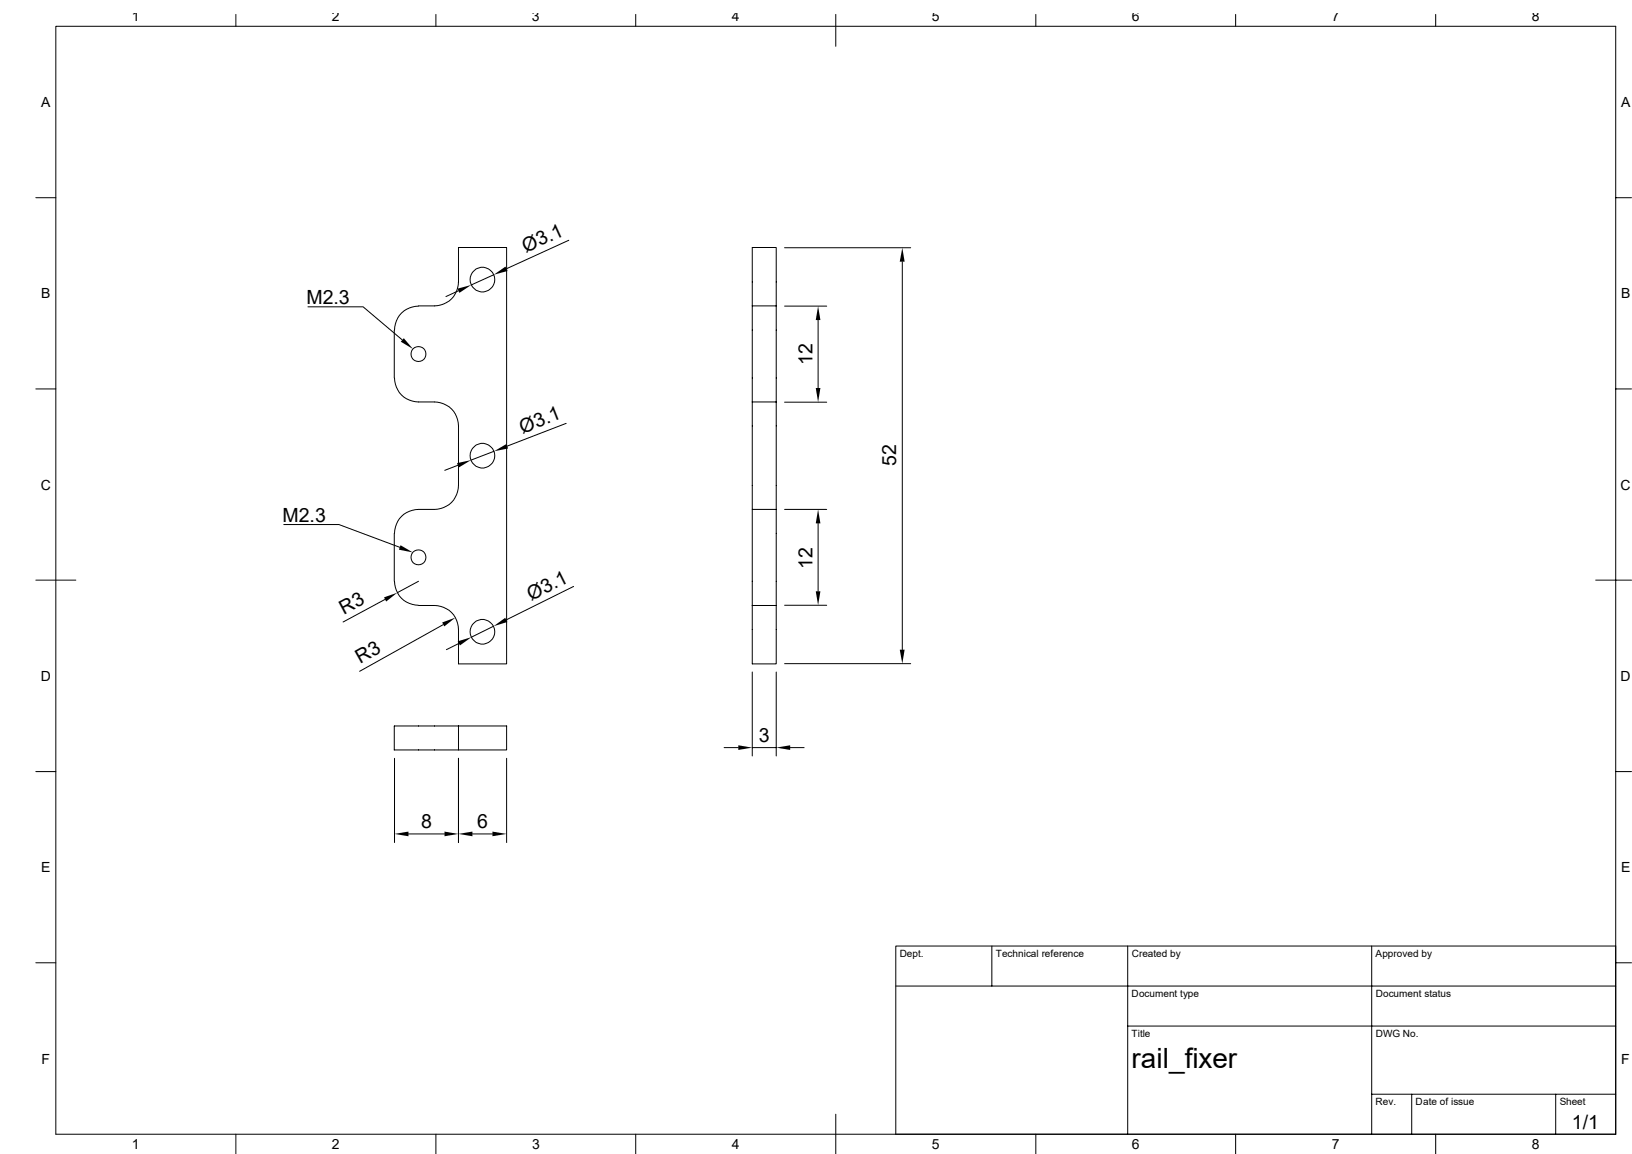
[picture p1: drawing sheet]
<svg xmlns="http://www.w3.org/2000/svg" width="297mm" height="210mm" viewBox="0 0 297 210" stroke-linecap="round" stroke-linejoin="round" font-family="sans-serif">
<g fill="none" stroke="#000" stroke-width=".18">
<path d="M10.2 4.8h283.8v201.6h-283.8zM42.9 2.6v2.2M79.3 2.6v2.2M115.7 2.6v2.2M152.1 2.6v5.8M188.5 2.6v2.2M224.9 2.6v2.2M261.3 2.6v2.2M6.5 36h3.7M294 36h2.9M56 55.8h10.1l7.1 6M83.4 52.9l-2.2 1.1"/>
<path d="M89.9 50l-4.1 1.9M103.5 43.7l-11.3 5.2M136.9 55.7v17.5M136.9 55.7v-10.7h4.4v10.7M136.9 55.7h4.4v17.5M142.8 55.7h7.7M142.8 45.1h22.9M148.9 58.3v12.3M164.2 47.6v70.6M6.5 70.8h3.7M71.8 60.1v8.7M71.8 60.1a4.3 4.3 0 0 1 4.4-4.4h2.9a4.3 4.3 0 0 0 4.3-4.4v-6.3h8.8v75.8h-8.8v-6.2a4.3 4.3 0 0 0-4.3-4.4h-2.9"/>
<path d="M71.8 68.8a4.3 4.3 0 0 0 4.4 4.4h2.9a4.3 4.3 0 0 1 4.3 4.3v10.8a4.3 4.3 0 0 1-4.3 4.4h-2.9a4.3 4.3 0 0 0-4.4 4.4M103 77l-10.7 4.2M136.9 73.2v19.5M136.9 73.2h4.4M141.3 73.2v19.5M142.8 73.2h7.7M294 70.8h2.9M51.6 95.5h10.1l11.1 4.1M71.8 97.1v8.7M83.4 84.7l-2.5 .9M89.9 82.1l-4.2 1.6M142.8 92.7h7.7"/>
<path d="M148.9 95.2v12.4M6.5 105.6h7.3M70.1 109.1l-7.7 4.1M71.8 105.8a4.3 4.3 0 0 0 4.4 4.4M76.2 105.8l-3.9 2.1M80.7 113.7l-15.3 8.5M83.5 117.1l-2.3 1.1M89.8 114l-4 2M104.4 106.7l-12.3 6.1M136.9 110.2v-17.5h4.4v17.5M136.9 110.2v10.6h4.4v-10.6M136.9 110.2h4.4"/>
<path d="M142.8 110.2h7.7M290.4 105.6h6.5M71.8 138v15.3M83.4 138v15.3M83.4 132.1h-11.6v4.4h11.6M83.4 132.1h8.8v4.4h-8.8zM92.2 138v15.3M131.8 136.1h2.6M136.9 122.3v15.3M136.9 136.1h4.4M141.3 122.3v15.3M142.8 120.8h22.9"/>
<path d="M143.8 136.1h2.5M6.5 140.4h3.7M74.3 151.8h6.6M86 151.8h3.6M294 140.4h2.9M6.5 175.2h3.7M163 179.5h131M180.5 172.2v7.3M205.2 172.2v34.2M249.6 172.2v34.2M294 172.2h-131v34.2M294 175.2h2.9"/>
<path d="M205.2 186.7h88.8M249.6 199.1h44.4M256.9 199.1v7.3M283.1 199.1v7.3M42.9 206.4v3.6M79.3 206.4v3.6M115.7 206.4v3.6M152.1 202.8v7.2M188.5 206.4v3.6M224.9 206.4v3.6M261.3 206.4v3.6"/>
<circle cx="87.8" cy="50.9" r="2.25"/>
<circle cx="76.2" cy="64.4" r="1.36"/>
<circle cx="87.8" cy="82.9" r="2.25"/>
<circle cx="76.2" cy="101.4" r="1.36"/>
<circle cx="87.8" cy="115" r="2.25"/>
</g>
<g fill="#000">
<path d="M83.3 52.5l2.5-.6-2.2 1.4zM89.9 50l2.1-1.5 .4 .8zM148.9 55.7l.4 2.6h-.8zM164.2 45.1l.4 2.5h-.9zM73.5 61.6l1.6 1.9-2.2-1.3zM148.5 70.6h.8l-.4 2.6zM72.9 99.2l2.2 1.3-2.5-.5zM83.2 84.3l2.5-.6-2.2 1.4zM89.9 82.1l2.3-1.3 .3 .8zM148.9 92.7l.4 2.5h-.8zM69.9 108.7l2.4-.8-2 1.6zM80.5 113.3l2.4-.9-2 1.6z"/>
<path d="M83.3 116.7l2.5-.7-2.1 1.5zM89.8 114l2.1-1.6 .4 .8zM148.5 107.6h.8l-.4 2.6zM163.7 118.2h.9l-.4 2.6zM134.4 135.6l2.5 .5-2.5 .4zM141.3 136.1l2.5-.5v.9zM71.8 151.8l2.5-.5v.9zM80.9 151.3l2.5 .5-2.5 .4zM83.4 151.8l2.6-.5v.9zM89.6 151.3l2.6 .5-2.6 .4z"/>
</g>
<text font-size="5.1" x="206" y="194.4">rail_fixer</text>
<g font-size="3.6">
<text x="95.7" y="46.1" transform="rotate(-25 95.7 46.1)">Ø3.1</text>
<text x="55.8" y="55.3">M2.3</text>
<text x="147.9" y="66.5" transform="rotate(-90 147.9 66.5)">12</text>
<text x="95.1" y="78.9" transform="rotate(-21 95.1 78.9)">Ø3.1</text>
<text x="163.1" y="84.9" transform="rotate(-90 163.1 84.9)">52</text>
<text x="51.4" y="95">M2.3</text>
<text x="147.9" y="103.5" transform="rotate(-90 147.9 103.5)">12</text>
<text x="62.6" y="111.9" transform="rotate(-28 62.6 111.9)">R3</text>
<text x="96.6" y="109.3" transform="rotate(-26 96.6 109.3)">Ø3.1</text>
<text x="65.6" y="120.9" transform="rotate(-29 65.6 120.9)">R3</text>
<text x="138.1" y="135">3</text>
<text x="76.6" y="150.7">8</text>
<text x="86.8" y="150.7">6</text>
<text x="286.1" y="205.4">1/1</text>
</g>
<g font-size="2.5">
<text x="24" y="3.9">1</text>
<text x="60.4" y="3.9">2</text>
<text x="96.8" y="3.9">3</text>
<text x="133.2" y="3.9">4</text>
<text x="169.6" y="3.9">5</text>
<text x="206" y="3.9">6</text>
<text x="242.4" y="3.9">7</text>
<text x="278.8" y="3.9">8</text>
<text x="7.5" y="19.5">A</text>
<text x="295" y="19.5">A</text>
<text x="7.5" y="54.3">B</text>
<text x="295" y="54.3">B</text>
<text x="7.5" y="89.1">C</text>
<text x="294.9" y="89.1">C</text>
<text x="7.5" y="123.9">D</text>
<text x="294.9" y="123.9">D</text>
<text x="7.5" y="158.7">E</text>
<text x="295" y="158.7">E</text>
<text x="7.6" y="193.5">F</text>
<text x="295.1" y="193.5">F</text>
<text x="24" y="209.1">1</text>
<text x="60.4" y="209.1">2</text>
<text x="96.8" y="209.1">3</text>
<text x="133.2" y="209.1">4</text>
<text x="169.6" y="209.1">5</text>
<text x="206" y="209.1">6</text>
<text x="242.4" y="209.1">7</text>
<text x="278.8" y="209.1">8</text>
</g>
<g font-size="1.8">
<text x="163.7" y="174.2">Dept.</text>
<text x="181.2" y="174.2">Technical reference</text>
<text x="206" y="174.2">Created by</text>
<text x="250.4" y="174.2">Approved by</text>
<text x="206" y="181.5">Document type</text>
<text x="250.4" y="181.5">Document status</text>
<text x="206" y="188.8">Title</text>
<text x="250.4" y="188.8">DWG No.</text>
<text x="250.4" y="201.2">Rev.</text>
<text x="257.6" y="201.2">Date of issue</text>
<text x="283.9" y="201.2">Sheet</text>
</g>
</svg>
